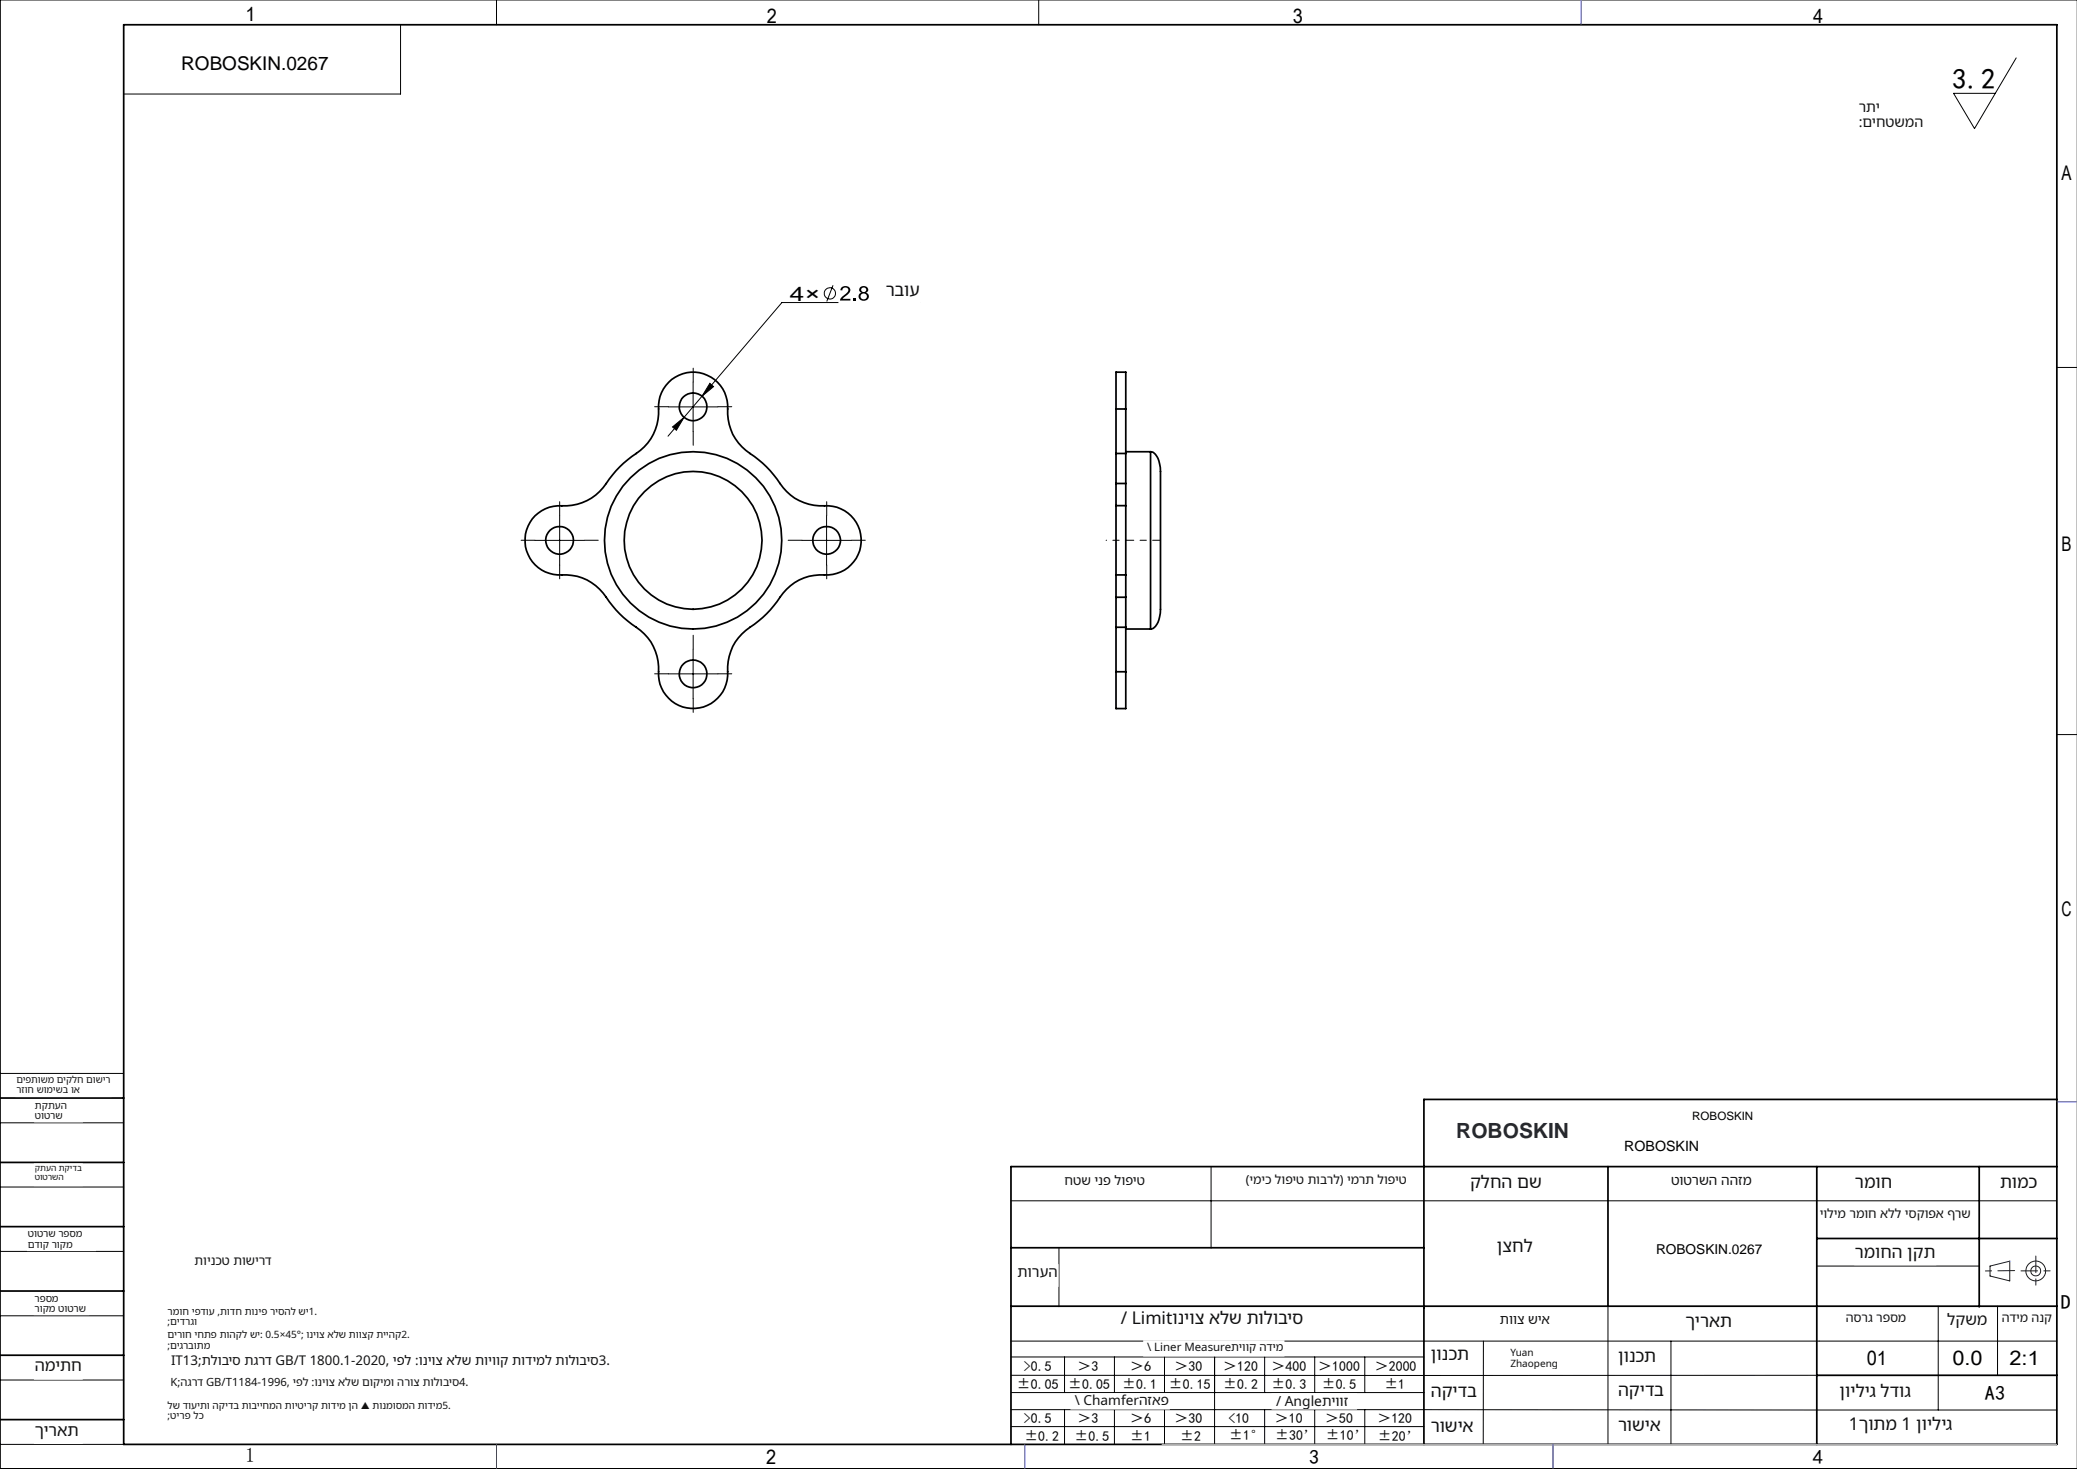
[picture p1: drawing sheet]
<svg xmlns="http://www.w3.org/2000/svg" width="420mm" height="297mm" viewBox="0 0 420 297" stroke-linecap="round" stroke-linejoin="round" font-family="sans-serif">
<g fill="none" stroke="#000" stroke-width=".2">
<path d="M100.4 0v5M210 0v5M420 0h-419.9v297h419.9M81 5v14h-56M407.7 11.7l-8.4 14.3-4.3-7.1h8.5M168.5 57.7l-1.3 3.3M140.2 77.3v9.9M143.5 77.5l.8 .7-2.3 1.9zM186 61.2h-27.9l-16.1 18.9M415.9 74.3h4.1M135.1 82.3h10.1M136 86.3l2.3-1.9-1.5 2.6z"/>
<path d="M142 80.1l-6.9 8.1M108.2 109.3h9.9M113.2 104.2v10.1M162.2 109.3h10M167.1 104.2v10.1M135.1 136.2h10.1M140.2 131.3v9.9M415.9 148.5h4.1M0 217h25M0 227h25M0 240h25M244.9 236v16.3"/>
<path d="M0 253h25M204.4 242.8h211.5M214.1 252.4v11.8M367.4 256h32.8M0 266h25M0 279h25M204.4 271.1h211.5M204.4 278.1h163M204.4 274.4h83.5M215.3 274.4v7.1M225.4 274.4v7.1M235.5 274.4v7.1"/>
<path d="M245.6 274.4v17.6M255.7 274.4v7.1M265.9 274.4v7.1M276 274.4v7.1M300 271.1l-.1 21M325.2 264.1v27.9M337.9 271.1v20.9M391.9 264.1v21M403.9 264.1v14M0 292h25M204.4 285l211.5 .1M204.4 288.4h83.5"/>
<path d="M204.5 281.5h83.5M215.3 285v7M225.4 285v7M235.5 285v7M255.7 285v7M265.9 285v7M276 285v7M287.9 292h128"/>
<circle cx="167.8" cy="59.3" r="1.14"/>
</g>
<g fill="none" stroke="#191924" stroke-width=".2">
<path d="M402.4 256l4-1v4l-4-1z"/>
<circle cx="411.7" cy="257" r="1"/>
<circle cx="411.7" cy="257" r="2"/>
</g>
<g fill="none" stroke="#000" stroke-width=".2" stroke-dasharray="30.5 1.3 1.3 1.3">
<path d="M140.2 77.2v-2.8M135.2 82.2h-2.8M140.2 87.2v2.8M145.2 82.2h2.8M108.2 109.2h-2.8M113.2 104.2v-2.8M113.2 114.2v2.8M118.2 109.2h2.8M162.2 109.2h-2.8M167.2 104.2v-2.8M167.2 114.2v2.8M172.2 109.2h2.8"/>
<path d="M135.2 136.2h-2.8M140.2 131.2v-2.8M145.2 136.2h2.8M140.2 141.2v2.8"/>
</g>
<path d="M234.7 109.2h-7" fill="none" stroke="#000" stroke-width=".2" stroke-dasharray="30.5 1.3 1.3 1.3" stroke-dashoffset="28.9"/>
<path d="M223.7 109.2h4" fill="none" stroke="#000" stroke-width=".2" stroke-dasharray="30.5 1.3 1.3 1.3" stroke-dashoffset="30.4"/>
<g fill="none" stroke="#000" stroke-width=".35">
<path d="M25 5h390.9v287h-390.9zM225.7 97.8v4.4M225.7 91.7v6.1M225.7 82.7v9M225.7 82.7v-7.5h1.9v7.5M225.7 97.8h1.9M225.7 91.7h1.9M225.7 82.7h1.9M227.6 97.8v4.4M227.6 91.7v6.1M227.6 82.7v9M227.6 91.3h5.1"/>
<path d="M232.7 91.3a2.48 2.48 0 0 1 1.8 2.5l.2 1.5v25a13 13 0 0 1-.7 5.9 1.43 1.43 0 0 1-1.3 1M232.7 91.3v35.9M108.2 104.3a7.6 7.6 0 0 1 6.5-2 10.3 10.3 0 0 0 8.5-5.4 23.3 23.3 0 0 1 6.3-5.9 10.4 10.4 0 0 0 3.7-9.2 7 7 0 0 1 7.4-6.6 7 7 0 0 1 6.5 7.5 10.1 10.1 0 0 0 5.4 9.6 23.3 23.3 0 0 1 5.9 6.3 10.4 10.4 0 0 0 9.2 3.7 7 7 0 0 1 6.5 7.4 7 7 0 0 1-7.4 6.5 10.1 10.1 0 0 0-9.6 5.4 23.3 23.3 0 0 1-6.3 5.9 10.4 10.4 0 0 0-3.7 9.2 7 7 0 0 1-7.4 6.5 7 7 0 0 1-6.5-7.4 10.3 10.3 0 0 0-5.4-9.6 23.3 23.3 0 0 1-5.8-6.3 10.2 10.2 0 0 0-9.3-3.7 7 7 0 0 1-6.1-4.5 7 7 0 0 1 1.6-7.4zM225.7 102.2v14M225.7 116.2v4.6M225.7 102.2h1.9M225.7 116.2h1.9M227.6 102.2v14M227.6 116.2v4.6M225.7 120.8v6M225.7 126.8v9M225.7 135.8v7.5h1.9v-7.5"/>
<path d="M225.7 120.8h1.9M225.7 126.8h1.9M225.7 135.8h1.9M227.6 120.8v6M227.6 126.8v9M227.6 127.2h5.1M0 222h25M0 235h25M325.2 235.9v28.2M367.4 235.9v56.1M400.2 235.9v28.3M415.9 235.9h-211.5v56.1"/>
<path d="M415.9 222.3h-128v69.7M0 248h25M204.4 252.3h83.5M367.4 250.4h48.5M0 261h25M0 274h25M204.4 264.1h211.5M367.4 278.1h48.5M0 287h25"/>
<circle cx="140.2" cy="82.2" r="2.8"/>
<circle cx="113.2" cy="109.3" r="2.79"/>
<circle cx="140.2" cy="109.2" r="13.9"/>
<circle cx="140.2" cy="109.3" r="17.9"/>
<circle cx="167.2" cy="109.3" r="2.79"/>
<circle cx="140.2" cy="136.3" r="2.8"/>
</g>
<path d="M407.4 256.9l-5.9 .1M408.7 256.9h6M411.7 253.9v6" fill="none" stroke="#191924" stroke-width=".2" stroke-dasharray="6.3 1.3 1.3 1.3" stroke-dashoffset="3"/>
<path d="M235 292h180.9" fill="none" stroke="#c0c0c0" stroke-width=".2"/>
<path d="M319.7 0v5M415.9 222.7h4.1M100.4 292v5M207.2 292v5M314 292v5" fill="none" stroke="#00f" stroke-width=".2"/>
<path d="M406.4 255h.1" fill="none" stroke="#0ff" stroke-width=".2"/>
<path d="M136 86.3l.8 .7 1.5-2.6zM143.5 77.5l-1.5 2.6 2.3-1.9z" fill="#000"/>
<g fill="#fff" stroke="#fff" stroke-width=".35">
<path d="M36.7 9.6h31v5.9h-31z"/>
<path d="M334.9 250.2h22.4v4.3h-22.4z"/>
<path d="M169.7 56.4h16.3v5.7h-16.3z"/>
<path d="M39.4 253.5h15.6v4.9h-15.6z"/>
<path d="M33.9 264.1h31.4v4.3h-31.4z"/>
<path d="M33.9 268.9h56v4.3h-56z"/>
<path d="M33.9 273.7h90.2v4.2h-90.2z"/>
<path d="M33.9 278.4h61.5v4.3h-61.5z"/>
<path d="M33.9 283.2h60.1v4.2h-60.1z"/>
<path d="M375.9 20.2h17.4v6h-17.4z"/>
<path d="M5.6 248.5h13.6v4.3h-13.6z"/>
<path d="M7 274.5h9.6v4.3h-9.6z"/>
<path d="M7 287.5h9.6v4.3h-9.6z"/>
<path d="M7 261.5h10.9v4.2h-10.9z"/>
<path d="M3.3 217.4h19.1v4.2h-19.1z"/>
<path d="M7 235.4h9.6v4.2h-9.6z"/>
<path d="M7.1 222.5h9.5v4.2h-9.5z"/>
<path d="M302.7 250.2h8.1v4.3h-8.1z"/>
<path d="M368 244.2h30.5v4.3h-30.5z"/>
<path d="M404.4 237.3h8.2v4.2h-8.2z"/>
<path d="M215.3 237.3h16.3v4.2h-16.3z"/>
<path d="M251.9 237.3h32.6v4.2h-32.6z"/>
<path d="M205.7 255.8h8.2v4.2h-8.2z"/>
<path d="M375.1 237.3h16.3v4.2h-16.3z"/>
<path d="M337.9 237.3h16.3v4.2h-16.3z"/>
<path d="M342.2 224.2h50.8v4.4h-50.8z"/>
<path d="M297.3 237.3h16.3v4.2h-16.3z"/>
<path d="M404.8 265.2h10.2v4.2h-10.2z"/>
<path d="M393.7 265.2h8.2v4.2h-8.2z"/>
<path d="M289.3 272h10.2v4.2h-10.2z"/>
<path d="M303.3 265.5h10.2v4.2h-10.2z"/>
<path d="M289.3 279.5h10.2v4.2h-10.2z"/>
<path d="M327.2 286.5h10.2v4.3h-10.2z"/>
<path d="M373 286.3h36.6v4.2h-36.6z"/>
<path d="M327.2 279.4h10.2v4.2h-10.2z"/>
<path d="M373.2 265.2h12.3v4.2h-12.3z"/>
<path d="M289.3 286.6h10.2v4.2h-10.2z"/>
<path d="M305.4 272.5h12.2v4.3h-12.2z"/>
<path d="M231.3 271.1h28.3v3h-28.3z"/>
<path d="M216.6 281.9h19.8v2.9h-19.8z"/>
<path d="M257.3 281.9h16.9v2.9h-16.9z"/>
<path d="M225.7 264.7h39.5v5.2h-39.5z"/>
<path d="M372 279.5h16.3v4.2h-16.3z"/>
<path d="M340.8 265.5h10.2v4.2h-10.2z"/>
<path d="M327.2 272.5h10.2v4.3h-10.2z"/>
<path d="M375.1 251.4h16.3v4.2h-16.3z"/>
<path d="M328.5 229.2h78.3v4.4h-78.3z"/>
<path d="M342.2 223.6h51.5v3.6h-51.5z"/>
</g>
<text font-size="5.8" x="394.8" y="18">3.2</text>
<text font-size="4.3" x="169.7" y="60.8">2.8</text>
<text font-size="4.2" fill="#1f2633" x="294.5" y="230">ROBOSKIN</text>
<g font-size="4.1">
<text x="49.6" y="4.3">1</text>
<text x="155.1" y="4.6">2</text>
<text x="261.4" y="4.6">3</text>
<text x="366.6" y="4.6">4</text>
<text x="416.9" y="36.3">A</text>
<text x="159.7" y="60.8">4×</text>
<text x="416.9" y="111.3">B</text>
<text x="416.9" y="185.3">C</text>
<text x="416.7" y="264.6">D</text>
<text x="377.5" y="276">01</text>
<text x="394.8" y="276">0.0</text>
<text x="406.3" y="276">2:1</text>
<text x="401.4" y="283">A3</text>
<text x="49.6" y="295.6">1</text>
<text x="154.9" y="296">2</text>
<text x="264.7" y="296">3</text>
<text x="366.6" y="296">4</text>
</g>
<text font-size="3.8" x="36.7" y="14.2">ROBOSKIN.0267</text>
<g font-size="3.5" fill="#111">
<text x="179.1" y="59.8">רבוע</text>
<text x="297.3" y="240.2">קלחה םש</text>
<text x="375.1" y="240.2">רמוח</text>
<text x="404.4" y="240.2">תומכ</text>
<text x="302.7" y="253.1">ןצחל</text>
<text x="375.1" y="254.2">רמוחה ןקת</text>
<text x="226.6" y="267.6">/ Limitוניוצ אלש תולוביס</text>
<text x="340.8" y="268.4">ךיראת</text>
<text x="289.3" y="274.9">ןונכת</text>
<text x="327.2" y="275.4">ןונכת</text>
<text x="289.3" y="282.4">הקידב</text>
<text x="327.2" y="282.3">הקידב</text>
<text x="372" y="282.4">ןויליג לדוג</text>
<text x="289.3" y="289.5">רושיא</text>
<text x="327.2" y="289.4">רושיא</text>
<text x="373.9" y="289.2">1ךותמ 1 ןויליג</text>
</g>
<g font-size="3.3" fill="#111">
<text x="7" y="277.2">המיתח</text>
<text x="7" y="290.3">ךיראת</text>
</g>
<text font-size="3.2" fill="#111" x="393.7" y="267.8">לקשמ</text>
<text font-size="3" fill="#111" x="205.7" y="258.2">תורעה</text>
<g font-size="2.9" fill="#111">
<text x="375.9" y="22.5">רתי</text>
<text x="375.9" y="25.6">:</text>
<text x="376.6" y="25.6">םיחטשמה</text>
</g>
<text font-size="2.9" x="328.5" y="232.7">ROBOSKIN</text>
<g font-size="2.8" fill="#111">
<text x="337.9" y="239.6">טוטרשה ההזמ</text>
<text x="217.4" y="284.1">\ Chamferהזאפ</text>
<text x="258" y="284.2">/ Angleתיווז</text>
</g>
<g font-size="2.8">
<text x="334.9" y="253.6">ROBOSKIN.0267</text>
<text x="205.6" y="280.8">±0.05</text>
<text x="207" y="277.2">&gt;0.5</text>
<text x="216" y="280.8">±0.05</text>
<text x="217.9" y="277.2">＞3</text>
<text x="227" y="280.8">±0.1</text>
<text x="228.5" y="277.2">＞6</text>
<text x="236.3" y="280.8">±0.15</text>
<text x="237.5" y="277.2">＞30</text>
<text x="247.4" y="280.8">±0.2</text>
<text x="247.4" y="277.2">＞120</text>
<text x="257.1" y="280.8">±0.3</text>
<text x="257.1" y="277.2">＞400</text>
<text x="266.6" y="277.2">＞1000</text>
<text x="267.3" y="280.8">±0.5</text>
<text x="278" y="277.2">＞2000</text>
<text x="279.9" y="280.8">±1</text>
<text x="207" y="287.8">&gt;0.5</text>
<text x="217.9" y="287.8">＞3</text>
<text x="228.5" y="287.8">＞6</text>
<text x="237.5" y="287.8">＞30</text>
<text x="248.4" y="287.8">&lt;10</text>
<text x="257.8" y="287.8">＞10</text>
<text x="268" y="287.8">＞50</text>
<text x="278.5" y="287.8">＞120</text>
<text x="207.1" y="291.3">±0.2</text>
<text x="217.3" y="291.3">±0.5</text>
<text x="228.5" y="291.3">±1</text>
<text x="238.7" y="291.3">±2</text>
<text x="248.6" y="291.1">±1°</text>
<text x="257.8" y="291.1">±30’</text>
<text x="268.1" y="291.1">±10’</text>
<text x="278.6" y="291.2">±20’</text>
</g>
<g font-size="2.7" fill="#111">
<text x="303.3" y="267.7">תווצ שיא</text>
<text x="34.6" y="275.9">IT13;תלוביס תגרד GB/T 1800.1-2020, יפל :וניוצ אלש תויווק תודימל תולוביס3.</text>
</g>
<g font-size="2.6" fill="#111">
<text x="215.3" y="239.5">חטש ינפ לופיט</text>
<text x="368" y="246.3">יולימ רמוח אלל יסקופא ףרש</text>
<text x="39.4" y="255.7">תוינכט תושירד</text>
</g>
<g font-size="2.5" fill="#111">
<text x="251.9" y="239.4">)ימיכ לופיט תוברל( ימרת לופיט</text>
<text x="373.2" y="267.3">הסרג רפסמ</text>
<text x="404.8" y="267.3">הדימ הנק</text>
</g>
<text font-size="2.3" x="342.2" y="226.5">ROBOSKIN</text>
<g font-size="2.3" fill="#111">
<text x="231.9" y="273">\ Liner Measureתיווק הדימ</text>
<text x="34.5" y="280.3">K;הגרד GB/T1184-1996, יפל :וניוצ אלש םוקימו הרוצ תולוביס4.</text>
</g>
<g font-size="2" fill="#111">
<text x="3.3" y="219">םיפתושמ םיקלח םושיר</text>
<text x="3.3" y="221">רזוח שומישב וא</text>
<text x="7.1" y="224.2">תקתעה</text>
<text x="7.1" y="226.3">טוטרש</text>
<text x="5.6" y="250.2">טוטרש רפסמ</text>
<text x="5.6" y="252.3">םדוק רוקמ</text>
<text x="7" y="263.1">רפסמ</text>
<text x="7" y="265.3">רוקמ טוטרש</text>
<text x="33.9" y="265.8">רמוח יפדוע ,תודח תוניפ ריסהל שי1.</text>
<text x="33.9" y="267.9">;</text>
<text x="34.4" y="267.9">םידרגו</text>
<text x="33.9" y="270.6">םירוח יחתפ תוהקל שי: 0.5×45°; וניוצ אלש תווצק תייהק2.</text>
<text x="33.9" y="272.7">;</text>
<text x="34.4" y="272.7">םיגרבותמ</text>
<text x="305.4" y="274.2">Yuan</text>
<text x="305.4" y="276.3">Zhaopeng</text>
<text x="33.9" y="284.9">לש דועיתו הקידב תובייחמה תויטירק תודימ ןה ▲ תונמוסמה תודימ5.</text>
<text x="33.9" y="287">;</text>
<text x="34.4" y="287">טירפ לכ</text>
</g>
<g font-size="1.7" fill="#111">
<text x="7" y="238.6">טוטרשה</text>
<text x="7" y="236.8">קתעה תקידב</text>
</g>
</svg>
